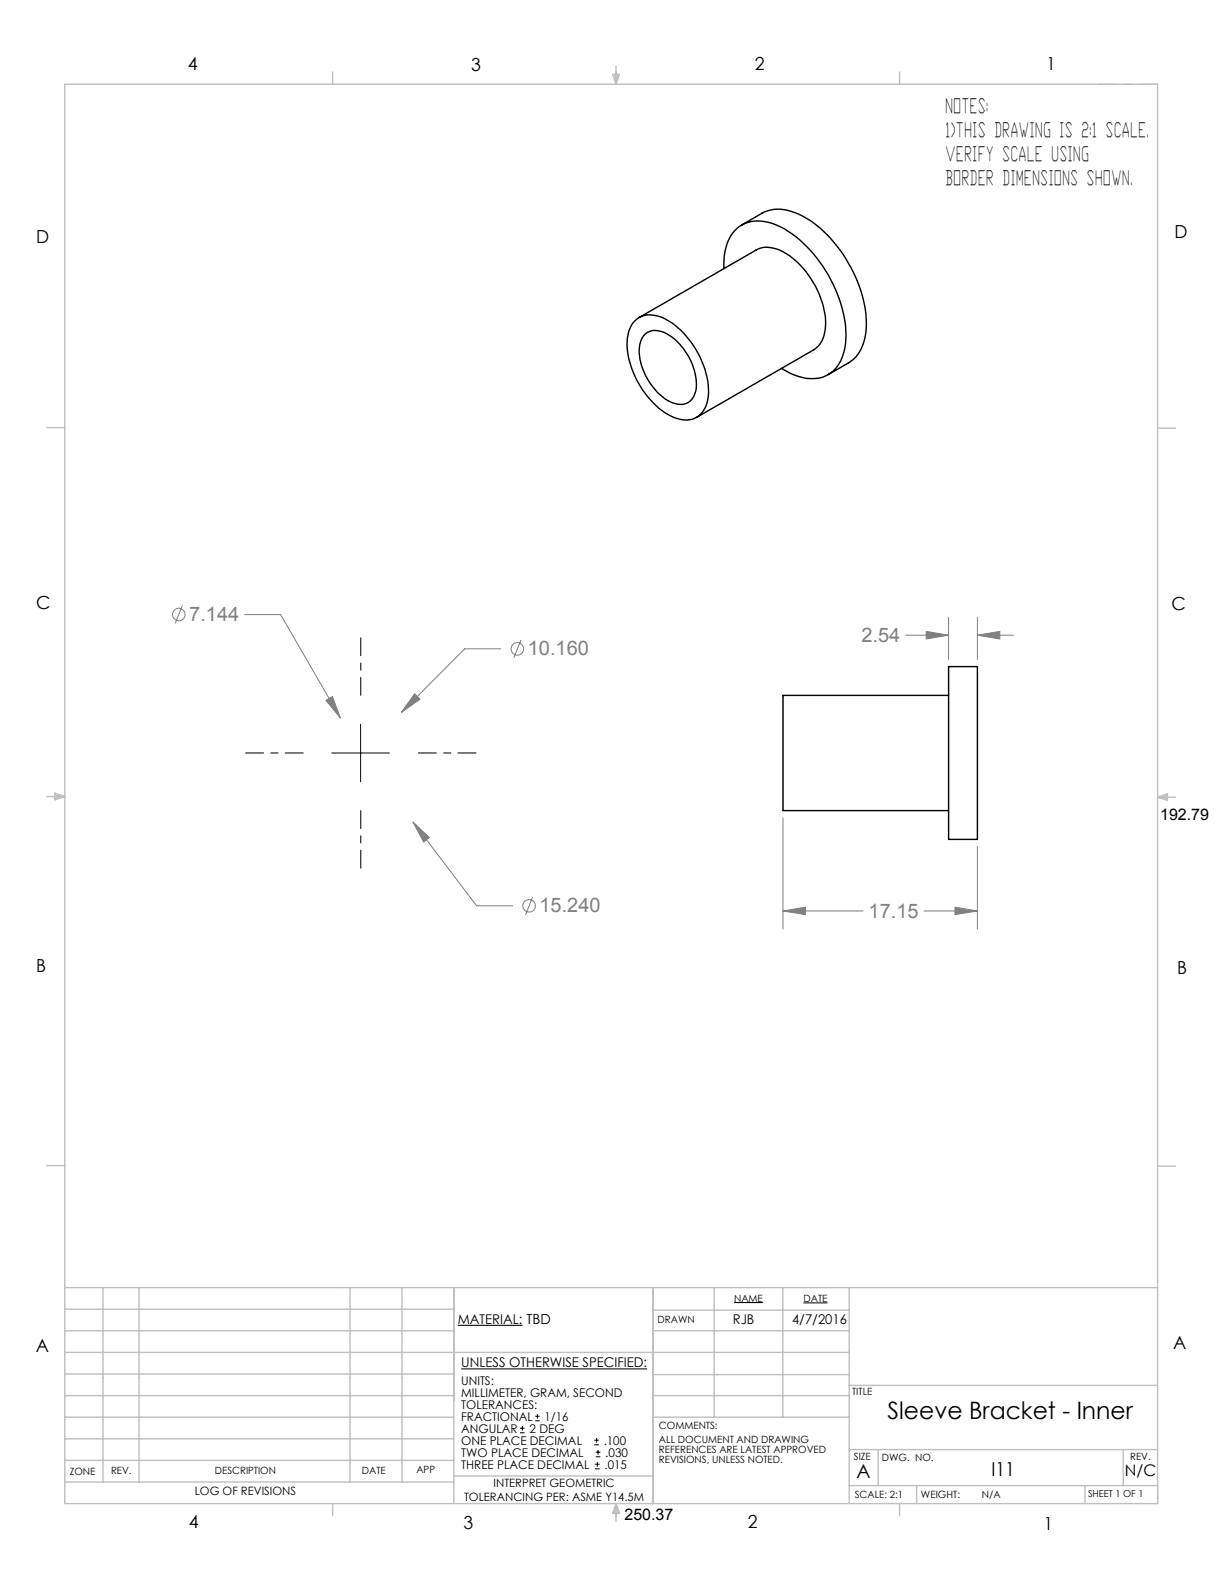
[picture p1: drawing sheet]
<svg xmlns="http://www.w3.org/2000/svg" width="216mm" height="279mm" viewBox="0 0 216 279" stroke-linecap="round" stroke-linejoin="round" font-family="sans-serif">
<g fill="none" stroke="#808080" stroke-width=".18">
<path d="M32.2 106.8l-1.3 3.2M43.1 108.4h6.4l10.5 18.2M88.3 114.4h-6.3l-11.2 11.3M91.9 112.9l-1.3 3.1M159.8 112h7.5M163.4 111.4l3.9 .6-3.9 .7zM167.3 108.9v7.4M172.4 112l4-.6v1.3zM172.4 108.9v7.4M172.4 112h6.4M57.5 123.5l1.1-.6 1.4 3.7zM73.1 122.4l1 .9-3.3 2.4z"/>
<path d="M72.8 145l2.9 2.7-1 .8zM72.8 145l11.3 14.8h6.3M93.9 158.2l-1.2 3.2M138.1 144.3v19.6M172.4 149.3v14.6M138.1 160.7l4-.7v1.3zM138.1 160.7h14.1M163 160.7h9.4M168.5 160l3.9 .7-3.9 .6z"/>
<circle cx="31.5" cy="108.4" r="1.09"/>
<circle cx="91.3" cy="114.5" r="1.1"/>
<circle cx="93.3" cy="159.8" r="1.12"/>
</g>
<g fill="none" stroke="#000" stroke-width=".18">
<path d="M58.5 132.8h10.2M63.6 127.7v10.2M80.7 233.8h11.5M129.5 229.8h5.1M141.7 229.8h4.3M81.4 241.5h32.7M91.7 252.7h.8M91.7 251.9h.8M92.1 251.5v.8M94.4 250.6h.8M94.4 249.8h.8M94.8 249.4v.8"/>
<path d="M104.8 254.8h.8M104.8 254h.8M105 259.1h.8M105 258.3h.8M105.1 257h.8M105.1 256.2h.8M105.2 253.6v.9M105.4 257.9v.8M105.5 255.8v.8"/>
</g>
<path d="M53.5 132.8h-10.2M63.6 122.7v-10.2M73.8 132.8h10.2M63.6 143v10.1" fill="none" stroke="#000" stroke-width=".18" stroke-dasharray="15.2 1.3 1.3 1.3" stroke-dashoffset="12.1"/>
<path d="M191.4 265.2h12.8" fill="none" stroke="#c0c0c0" stroke-width=".18" stroke-dasharray="15.2 1.3 1.3 1.3" stroke-dashoffset="10.7"/>
<path d="M204.2 265.2v-3.2" fill="none" stroke="#c0c0c0" stroke-width=".18" stroke-dasharray="15.2 1.3 1.3 1.3"/>
<path d="M193.7 14.8h10.5" fill="none" stroke="#c0c0c0" stroke-width=".18" stroke-dasharray="15.2 1.3 1.3 1.3" stroke-dashoffset="11.9"/>
<g fill="none" stroke="#c0c0c0" stroke-width=".25">
<path d="M11.4 14.9h192.8v250.3h-192.8zM58.7 12.7v2.2M108.1 13.1h1.2l-.6 1.8zM108.4 13.1l.3 1.8M108.7 11.7v3.2M108.9 13.1l-.2 1.8M158.7 12.7v2.2M8.3 75.4h3.1M204.2 75.5h3.2M9.7 139.9l1.7 .6-1.7 .6zM8.3 140.5h3.1M9.7 140.3l1.7 .2"/>
<path d="M11.4 140.5l-1.7 .3M204.2 140.6h3.2M204.2 140.6l1.7-.6v1.2zM204.2 140.6l1.7 .3M205.9 140.4l-1.7 .2M8.3 205.6h3.1M204.2 205.7h3.2M11.4 227.1h192.8M11.4 234.7h68.6M11.4 238.5h138.4M11.4 230.9h68.6M18.2 227.1v34.3"/>
<path d="M24.5 227.1v34.3M61.7 227.1v34.3M70.9 227.1v34.3M80 227.1v38.1M115.1 227.1v38.1M115.1 231.1h34.7M115.1 234.7h34.7M126 227.1v22.9M138.1 227.1v22.9M149.8 227.1v38.1M11.4 257.6h68.6M11.4 250h68.6"/>
<path d="M11.4 246.2h68.6M11.4 253.8h68.6M11.4 242.4h68.6M115.1 250h34.7M115.1 242.5h34.7M115.1 246.2h34.7M149.8 255.7h54.4M149.8 244.4h54.4M154.9 255.7v6.3M198.1 255.7v6.3M11.4 261.4h68.6M58.7 265.2v2.2"/>
<path d="M80 260.4h35.1M108.7 265.2v3.2M108.7 265.2l.6 1.7h-1.2zM108.7 265.2l.2 1.7M108.7 265.2l-.3 1.7M149.8 262h54.4M158.7 265.2v2.2M161.7 262v3.2M191.4 262v3.2"/>
</g>
<path d="M73.1 122.4l-2.3 3.3 3.3-2.4zM57.5 123.5l2.5 3.1-1.4-3.7zM72.8 145l1.9 3.5 1-.8zM168.5 160l3.9 .7-3.9 .6zM138.1 160.7l4-.7v1.3zM172.4 112l4-.6v1.3zM163.4 111.4l3.9 .6-3.9 .7z" fill="#808080"/>
<path d="M130.8 39.7l3.6-2.1a7.2 7.2 0 0 1 7 .4 23 23 0 0 1 9.9 11.7 16.4 16.4 0 0 1 1 10.8 6 6 0 0 1-2.7 3.5l-3.5 2.1M111.8 56.8a4 4 0 0 1 4.7-.9 14.7 14.7 0 0 1 7.6 8.6 10.5 10.5 0 0 1 .4 7.3 3.8 3.8 0 0 1-5.1 2 13.5 13.5 0 0 1-7.2-6.9 12.3 12.3 0 0 1-1.3-8.3l.6-1.4zM112.7 56l20.7-11.9a5.1 5.1 0 0 1 5.3 .7 15.9 15.9 0 0 1 6.9 12.4 5.1 5.1 0 0 1-2.1 4.5l-20.6 11.9M113.7 59a3.2 3.2 0 0 1 3.9-.2 10.8 10.8 0 0 1 5.2 9.8 2.83 2.83 0 0 1-2.9 2.7 7.2 7.2 0 0 1-5-3.4 9.5 9.5 0 0 1-1.9-7.5l.3-.8zM127.7 47.4a8.5 8.5 0 0 1 2.7-7.4 7 7 0 0 1 7.4 .1 23.5 23.5 0 0 1 10.7 14.2 13 13 0 0 1-.5 9.9 5.7 5.7 0 0 1-7 2.3l-1.3-.5-1.8-1M167.3 117.6h5.1v30.5h-5.1zM167.3 122.7h-29.2v20.3h29.2" fill="none" stroke="#000" stroke-width=".25"/>
<text font-size="4.2" x="156.6" y="250.3">Sleeve Bracket - Inner</text>
<g font-size="3.5">
<text x="166.9" y="19.9">NOTES:</text>
<text x="166.9" y="24.2">1)THIS DRAWING IS 2:1 SCALE.</text>
<text x="166.9" y="28.4">VERIFY SCALE USING</text>
<text x="166.9" y="32.6">BORDER DIMENSIONS SHOWN.</text>
</g>
<g font-size="3.5" fill="#808080">
<text x="33.4" y="109.6">7.144</text>
<text x="151.9" y="113.2">2.54</text>
<text x="93.1" y="115.6">10.160</text>
<text x="95.2" y="160.9">15.240</text>
<text x="153.2" y="161.8">17.15</text>
</g>
<g font-size="3.4">
<text x="151.1" y="260.7">A</text>
<text x="174.9" y="260.4">I11</text>
</g>
<g font-size="3.2">
<text x="33.1" y="12.3">4</text>
<text x="83.1" y="12.4">3</text>
<text x="133.1" y="12.3">2</text>
<text x="184.6" y="12.4">1</text>
<text x="207.1" y="41.9">D</text>
<text x="6.4" y="42.8">D</text>
<text x="6.4" y="107.5">C</text>
<text x="206.6" y="107.6">C</text>
<text x="6.4" y="171.4">B</text>
<text x="207.7" y="171.8">B</text>
<text x="6.3" y="238.4">A</text>
<text x="206.9" y="238">A</text>
<text x="33.3" y="269.6">4</text>
<text x="81.8" y="269.6">3</text>
<text x="131.9" y="269.6">2</text>
<text x="184.1" y="269.9">1</text>
</g>
<g font-size="2.8">
<text x="204.6" y="144.6">192.79</text>
<text x="198.4" y="260.4">N/C</text>
<text x="110.2" y="268.2">250.37</text>
</g>
<g font-size="2.4">
<text x="80.7" y="233.5">MATERIAL: TBD</text>
<text x="129.3" y="233.5">RJB</text>
<text x="139.7" y="233.5">4/7/2016</text>
<text x="81.4" y="241.2">UNLESS OTHERWISE SPECIFIED:</text>
</g>
<g font-size="2.1">
<text x="81.4" y="244.2">UNITS:</text>
<text x="81.4" y="246.4">MILLIMETER, GRAM, SECOND</text>
<text x="81.4" y="248.5">TOLERANCES:</text>
<text x="81.4" y="250.6">FRACTIONAL</text>
<text x="96.1" y="250.6">1/16</text>
<text x="81.3" y="256.9">TWO PLACE DECIMAL</text>
<text x="81.3" y="254.8">ONE PLACE DECIMAL</text>
<text x="81.4" y="252.7">ANGULAR</text>
<text x="93.4" y="252.7">2 DEG</text>
<text x="106.5" y="254.8">.100</text>
<text x="106.8" y="256.9">.030</text>
<text x="81.4" y="259.1">THREE PLACE DECIMAL</text>
<text x="106.6" y="259.1">.015</text>
</g>
<g font-size="2">
<text x="34.3" y="263.8">LOG OF REVISIONS</text>
<text x="87.1" y="262.2">INTERPRET GEOMETRIC</text>
<text x="81.9" y="264.7">TOLERANCING PER: ASME Y14.5M</text>
</g>
<g font-size="1.8">
<text x="116" y="233.3">DRAWN</text>
<text x="129.5" y="229.6">NAME</text>
<text x="141.7" y="229.6">DATE</text>
<text x="150.3" y="246">TITLE</text>
<text x="116.2" y="252">COMMENTS:</text>
<text x="116.2" y="254.5">ALL DOCUMENT AND DRAWING</text>
<text x="116.2" y="256.3">REFERENCES ARE LATEST APPROVED</text>
<text x="150.6" y="257.5">SIZE</text>
<text x="155.6" y="257.6">DWG. NO.</text>
<text x="199.4" y="257.5">REV.</text>
<text x="12.3" y="260.1">ZONE</text>
<text x="19.6" y="260">REV.</text>
<text x="37.9" y="260">DESCRIPTION</text>
<text x="63.8" y="260">DATE</text>
<text x="73.4" y="259.8">APP</text>
<text x="116.2" y="258.1">REVISIONS, UNLESS NOTED.</text>
<text x="150.8" y="264.3">SCALE: 2:1</text>
<text x="162.5" y="264.3">WEIGHT:</text>
<text x="173.2" y="264.3">N/A</text>
</g>
<text font-size="1.7" x="191.9" y="264.1">SHEET 1 OF 1</text>
</svg>
